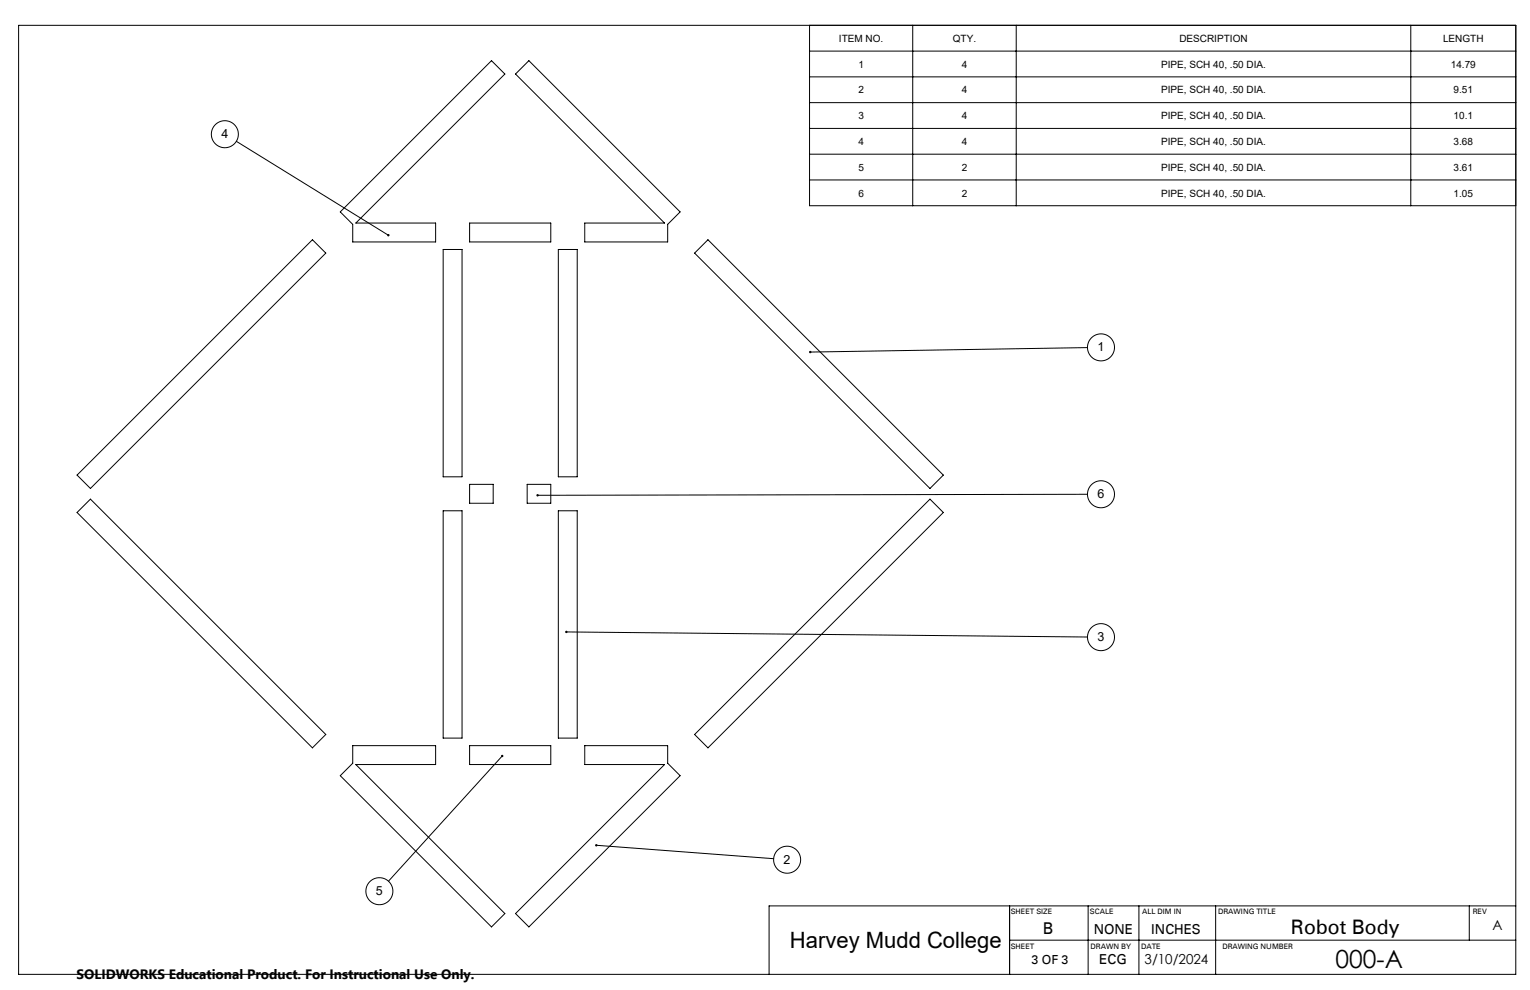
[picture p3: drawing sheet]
<svg xmlns="http://www.w3.org/2000/svg" width="432mm" height="279mm" viewBox="0 0 432 279" stroke-linecap="round" stroke-linejoin="round" font-family="sans-serif">
<g fill="none" stroke="#000" stroke-width=".28">
<path d="M5.3 7.1h422.5v267.9h-422.5zM228.5 7.1v51h199.3M228.5 14.4h199.3M257.6 7.1v51M286.8 7.1v51M398.2 7.1v51M66.7 39.9l42.9 26.5M145.5 20.9l3.8-3.8 42.6 42.7-2 2.1a3 3 0 0 0-1.5 1.7v4.7h-23.4v-5.3h22.5zM228.5 21.7h199.3M228.5 29h199.3M228.5 36.2h199.3M96 59.8l42.7-42.7 3.8 3.8-42.1 42.1h22.5v5.3h-23.4v-2.9a3 3 0 0 0-.2-2.3z"/>
<path d="M228.5 43.5h199.3M228.5 50.8h199.3M88.2 67.7l3.7 3.7-66.4 66.5-3.8-3.8zM125.1 70.4h5.3v64.2h-5.3zM132.5 63h22.9v5.3h-22.9zM157.6 70.4h5.3v64.2h-5.3zM196.8 70.7l3-3 66.4 66.4-3.7 3.8-66.5-66.5zM306.9 98.1l-78.2 1.3M132.5 136.7h6.7v5.3h-6.7zM148.8 136.7h6.6v5.3h-6.6zM306.9 139.5l-155.2 .3M25.5 140.9l66.4 66.4-3.7 3.8-66.5-66.5z"/>
<path d="M125.1 144.2h5.3v64.1h-5.3zM157.6 144.2h5.3v64.1h-5.3zM262.5 140.9l3.7 3.7-66.4 66.5-3.8-3.8zM159.8 178.3l147.1 1.5M99.5 210.4h23.4v5.4h-22.5l42.1 42-3.8 3.8-42.7-42.7 2.1-2a3 3 0 0 0 1.4-1.8zM132.5 210.4h22.9v5.4h-22.9zM141.7 213.4l-32.1 35.3M165 210.4h23.4v3a3 3 0 0 0 .3 2.2l3.2 3.3-42.6 42.7-3.8-3.8 42-42h-22.5zM168.3 238.6l50 3.7M284.9 255.7v19.3M307.1 255.7v19.3M321.4 255.7v19.3"/>
<path d="M343.1 255.7v19.3M414.7 255.7v9.6M427.8 255.7h-210.7v19.3M284.9 265.3h142.9"/>
<circle cx="63.5" cy="37.9" r="3.8"/>
<circle cx="310.7" cy="98" r="3.8"/>
<circle cx="310.7" cy="139.5" r="3.8"/>
<circle cx="310.7" cy="179.8" r="3.8"/>
<circle cx="107.1" cy="251.5" r="3.8"/>
<circle cx="222.1" cy="242.6" r="3.8"/>
</g>
<path d="M109.3 66.2l.1 .5 .5-.1-.3-.2 .3 .2-.1-.5zM151.5 139.6l-.1 .2h.3h-.3a.34 .34 0 0 0 .4 .3 .34 .34 0 0 0 .2-.5 .34 .34 0 0 0-.5 0zM159.6 178.1l-.1 .2h.3h-.3a.34 .34 0 0 0 .4 .4 .34 .34 0 0 0 .2-.5 .34 .34 0 0 0-.5-.1zM228.4 99.1l-.1 .3h.4h-.4a.34 .34 0 0 0 .5 .3 .34 .34 0 0 0 .2-.5 .34 .34 0 0 0-.6-.1zM141.5 213.1a.34 .34 0 0 0 0 .5 .34 .34 0 0 0 .5 0 .34 .34 0 0 0 0-.5l-.3 .3 .3-.3zM168.1 238.3l-.1 .2 .3 .1-.3-.1a.34 .34 0 0 0 .4 .4 .34 .34 0 0 0 .2-.5 .34 .34 0 0 0-.5-.1z" fill="#000"/>
<text font-size="7.1" x="376.9" y="273.3">000-A</text>
<text font-size="6.3" x="222.9" y="267.6">Harvey Mudd College</text>
<text font-size="5.6" x="364.3" y="263.5">Robot Body</text>
<text font-size="4.6" x="294.3" y="263.7">B</text>
<g font-size="3.9">
<text x="308.7" y="263.5">NONE</text>
<text x="324.9" y="263.7">INCHES</text>
<text x="421.3" y="262.4">A</text>
<text x="310.2" y="272.1">ECG</text>
<text x="323" y="272.1">3/10/2024</text>
</g>
<text font-size="3.8" x="21.6" y="276.3">SOLIDWORKS Educational Product. For Instructional Use Only.</text>
<g font-size="3.5">
<text x="62.5" y="39">4</text>
<text x="309.7" y="99.2">1</text>
<text x="309.7" y="140.6">6</text>
<text x="309.7" y="181">3</text>
<text x="221.2" y="243.8">2</text>
<text x="106.1" y="252.7">5</text>
<text x="291.1" y="272.1">3 OF 3</text>
</g>
<g font-size="2.8">
<text x="236.8" y="11.8">ITEM NO.</text>
<text x="268.9" y="11.8">QTY.</text>
<text x="332.8" y="11.8">DESCRIPTION</text>
<text x="407.2" y="11.8">LENGTH</text>
<text x="242.2" y="19.1">1</text>
<text x="271.4" y="19.1">4</text>
<text x="327.7" y="19.1">PIPE, SCH 40, .50 DIA.</text>
<text x="409.4" y="19.1">14.79</text>
<text x="242.2" y="26.4">2</text>
<text x="271.4" y="26.4">4</text>
<text x="327.7" y="26.4">PIPE, SCH 40, .50 DIA.</text>
<text x="410.2" y="26.4">9.51</text>
<text x="242.2" y="33.6">3</text>
<text x="271.4" y="33.6">4</text>
<text x="327.7" y="33.6">PIPE, SCH 40, .50 DIA.</text>
<text x="410.2" y="33.6">10.1</text>
<text x="242.2" y="40.9">4</text>
<text x="271.4" y="40.9">4</text>
<text x="327.7" y="40.9">PIPE, SCH 40, .50 DIA.</text>
<text x="410.2" y="40.9">3.68</text>
<text x="242.2" y="48.2">5</text>
<text x="271.4" y="48.2">2</text>
<text x="327.7" y="48.2">PIPE, SCH 40, .50 DIA.</text>
<text x="410.2" y="48.2">3.61</text>
<text x="242.2" y="55.5">6</text>
<text x="271.4" y="55.5">2</text>
<text x="327.7" y="55.5">PIPE, SCH 40, .50 DIA.</text>
<text x="410.2" y="55.5">1.05</text>
</g>
<g font-size="2.1">
<text x="285.3" y="258">SHEET SIZE</text>
<text x="307.6" y="258">SCALE</text>
<text x="322.4" y="258">ALL DIM IN</text>
<text x="343.8" y="258">DRAWING TITLE</text>
<text x="415.6" y="258">REV</text>
<text x="285.3" y="267.9">SHEET</text>
<text x="307.8" y="267.9">DRAWN BY</text>
<text x="322.1" y="267.9">DATE</text>
<text x="345" y="267.9">DRAWING NUMBER</text>
</g>
</svg>
